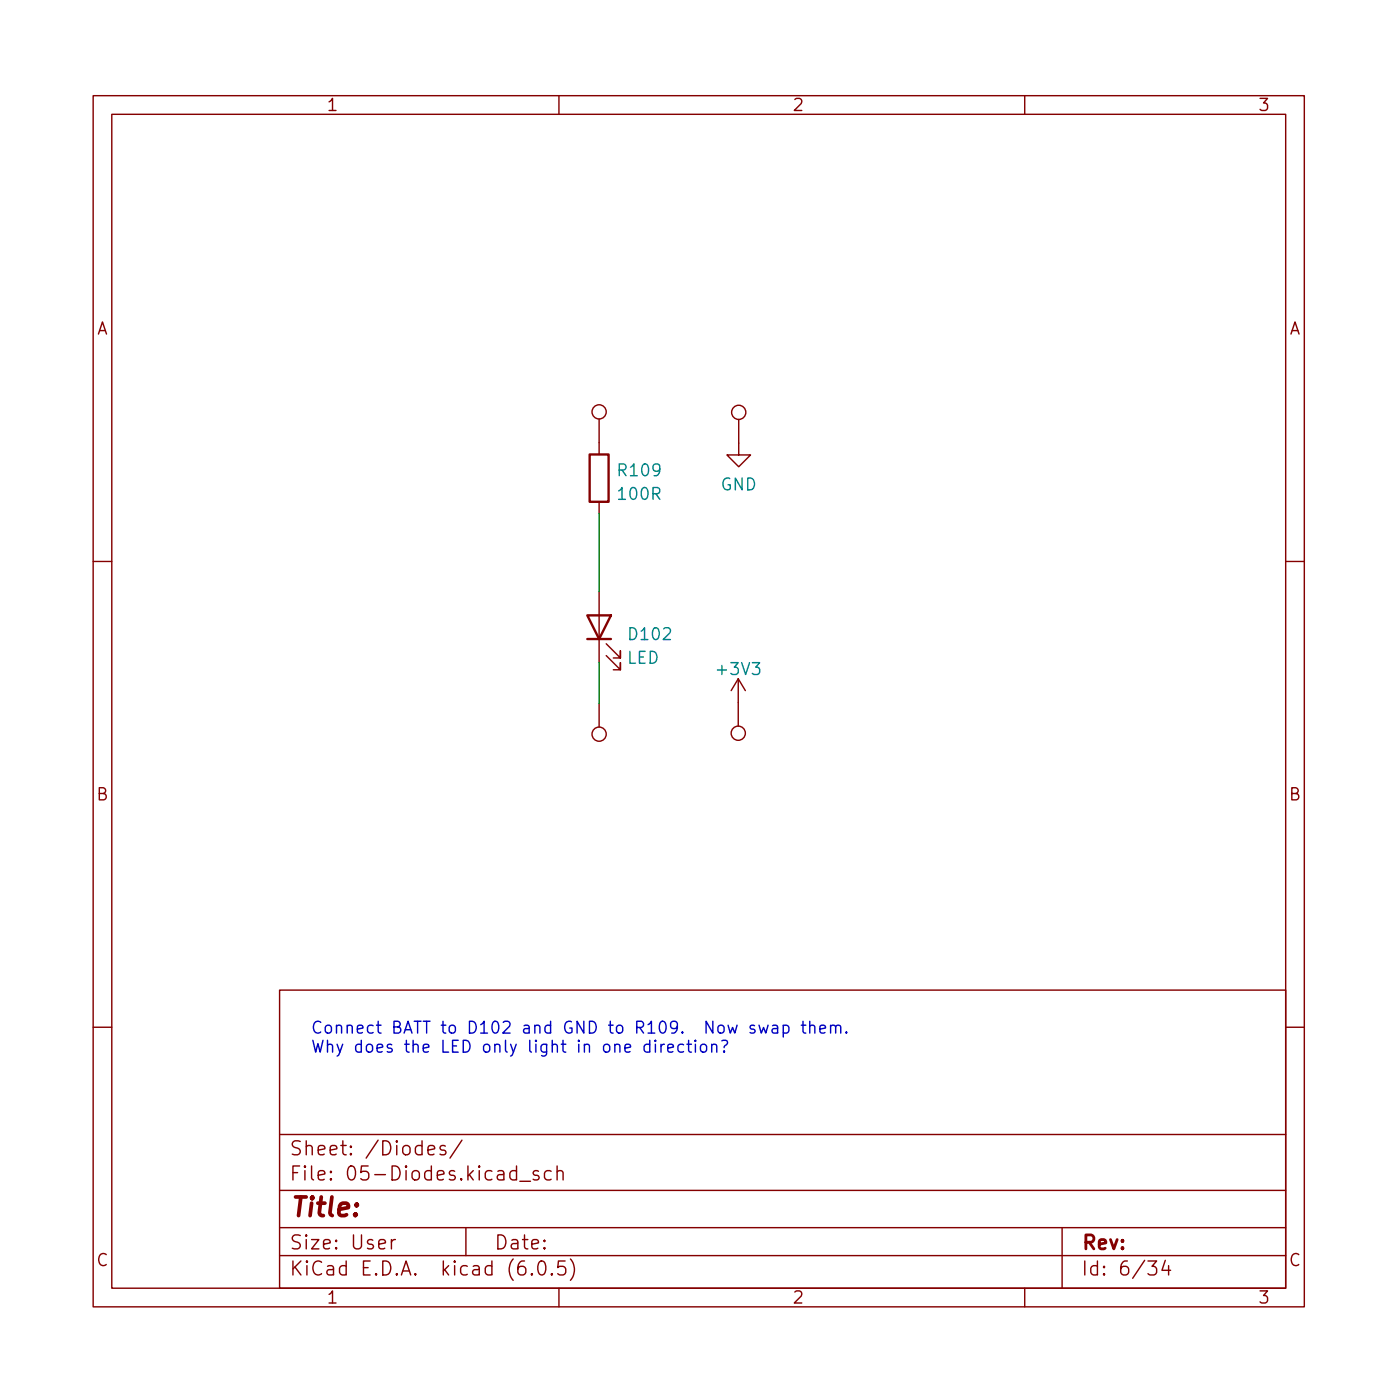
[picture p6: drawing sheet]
<svg xmlns="http://www.w3.org/2000/svg" width="150mm" height="150mm" viewBox="0 0 150 150" stroke-linecap="round" stroke-linejoin="round" font-family="sans-serif">
<g fill="none" stroke="#840000" stroke-width=".15">
<path d="M10 10.3h130v130h-130zM12 12.3h126v126h-126zM60 10.3v2M110 10.3v2M64.3 45v3.8M64.3 53.9v1.2M79.3 45v3.8h1.3l-1.3 1.3-1.3-1.3h1.3M10 60.3h2M64.3 63.5v7.6M64.3 75.5v2.5M65.1 70.4l1.5 1.5v-.8v.8h-.8M65.1 69.1l1.5 1.5v-.7v.7h-.8"/>
<path d="M79.2 72.9v5M79.2 72.9l-.7 1.2M79.2 72.9l.8 1.2M138 60.3h2M10 110.3h2M30 106.3h108v32h-108zM138 110.3h2M30 134.8h108M30 131.8h108M30 127.8h108M30 121.8h108M42 133.1v1"/>
<path d="M42.4 133.1a.38 .38 0 0 0-.4 .2M45.9 123.5l.8-.2-.1-.3h-.4l-.3 .2 .1 .7 .2 .1 .4-.1M47.8 123h-.4l-.2 .2 .1 .2 .5 .1 .1 .2-.1 .2-.1 .1-.5-.1M49.6 122.4l-1.3 1.9M50 131.8v3M55.8 126.8h1.1M57.1 136.7l.1 .1-.1 .1-.1-.1 .1-.1v.2M57.8 125.7h-.4l-.2 .2 .1 .2 .5 .1 .1 .2-.1 .2-.1 .1-.5-.1M57.9 135.4a.36 .36 0 0 1 .6 .2 .88 .88 0 0 1-.3 1.3 .38 .38 0 0 1-.4-.3 1.17 1.17 0 0 1 .1-1.2zM59.2 125.7h-.5l-.3 .2v.5l.2 .2 .1 .1 .5-.1M59.2 136.7l.1 .1-.1 .1v-.1v-.1v.2M59.8 125.8a.37 .37 0 0 1 .6 .1v.8"/>
<path d="M59.8 125.2v1.5M60 138.3v2M60.7 135.4h-.8v.7l.2-.2 .5 .1 .1 .2v.5l-.3 .2h-.3l-.2-.2M61.2 135.1a1.72 1.72 0 0 1 0 2.3M110 138.3v2M114 131.8v6.5M123.2 135.4h1l-.5 .5a.41 .41 0 0 1 .5 .3v.4l-.2 .2-.6 .1-.2-.2M125.1 135.3l-.4 1.1h1M125.4 135.9v1"/>
<circle cx="64.3" cy="44.2" r=".76"/>
<circle cx="79.3" cy="44.3" r=".76"/>
<circle cx="64.3" cy="78.8" r=".76"/>
<circle cx="79.2" cy="78.7" r=".76"/>
</g>
<path d="M63.3 48.8h2v5.1h-2zM63 66.1h2.6l-1.3 2.5zM63 68.6h2.6" fill="none" stroke="#840000" stroke-width=".25"/>
<g fill="none" stroke="#0000c2" stroke-width=".15">
<path d="M69.7 112.2l-.3-.1-.3 .2v.4l.2 .2h.1h.3M69.7 111.7v1.2M70.4 112.1v.8M71 112.1v.8M71.3 112.1l-.2 .1-.1 .1M71.7 112.5l.6-.1-.1-.2-.3-.1-.2 .2v.6h.2h.3M73.4 112.2l-.4-.1-.2 .2v.4l.1 .2h.1h.4M73.7 112.1h.5M73.9 111.7v1.1l.1 .1h.2M74.6 112.1v.8M75.3 112.2a.34 .34 0 0 1 .6 .1v.4a.34 .34 0 0 1-.4 .3 .34 .34 0 0 1-.3-.3v-.4zM76.4 112.2a.32 .32 0 0 1 .5 .1v.6"/>
<path d="M76.4 112.1v.8M77.5 111.7h.4a.32 .32 0 0 1 .2 .3 .32 .32 0 0 1-.3 .3l-.1 .2M77.7 112.8l.1 .1h-.1v-.1v.1M81.5 110.1l.2 .8 .3-.6 .2 .6 .2-.8M82.9 110.1h.2h.3l.1 .8M83.5 110.4h-.4a.25 .25 0 0 0-.2 .3 .25 .25 0 0 0 .2 .2l.4-.1M84.1 110.1h.3l.3 .2v.4l-.1 .1-.2 .1-.3-.1M84.1 110.1v1.2M86 110.1h.5M86.2 109.6v1.1l.1 .1 .2 .1M86.9 110.2a.32 .32 0 0 1 .6 0v.7M86.9 109.6v1.3"/>
<path d="M88 110.5l.6-.1v-.3h-.4l-.2 .1 .1 .6 .1 .1 .4-.1M89.2 110.2a.32 .32 0 0 1 .5 0v.7M89.2 110.1v.8M89.7 110.2l.2-.1h.3v.8M90.9 110.8v.1l-.1-.1h.1v.1"/>
</g>
<path d="M64.3 55.1v8.4M64.3 71.1v4.4" fill="none" stroke="#008400" stroke-width=".15"/>
<text font-size="2.8" fill="#840000" x="31" y="130.6">Title:</text>
<g font-size="2.1" fill="#840000">
<text x="31" y="124">Sheet: /Diodes/</text>
<text x="31" y="126.7">File: 05-Diodes.kicad_sch</text>
<text x="31" y="136.9">KiCad E.D.A. kicad (6.0.5)</text>
<text x="31" y="134.1">Size: User</text>
<text x="53" y="134.1">Date:</text>
<text x="116" y="134.1">Rev:</text>
<text x="116" y="136.9">Id: 6/34</text>
</g>
<g font-size="1.8" fill="#840000">
<text x="35" y="11.9">1</text>
<text x="85" y="11.9">2</text>
<text x="135" y="11.9">3</text>
<text x="10.3" y="35.9">A</text>
<text x="138.4" y="35.9">A</text>
<text x="10.3" y="85.9">B</text>
<text x="138.4" y="85.9">B</text>
<text x="10.3" y="135.9">C</text>
<text x="138.4" y="135.9">C</text>
<text x="35" y="139.9">1</text>
<text x="85" y="139.9">2</text>
<text x="135" y="139.9">3</text>
</g>
<g font-size="1.8" fill="#008484">
<text x="66.5" y="51.1">R109</text>
<text x="66.5" y="53.7">100R</text>
<text x="77.3" y="52.6">GND</text>
<text x="67.3" y="71.3">LED</text>
<text x="67.6" y="68.7">D102</text>
<text x="77.2" y="72.5">+3V3</text>
</g>
<g font-size="1.8" fill="#0000c2">
<text x="33.3" y="111">Connect BATT to D102 and GND to R109. Now swap them.</text>
<text x="33.3" y="113">Why does the LED only light in one direction?</text>
</g>
</svg>
